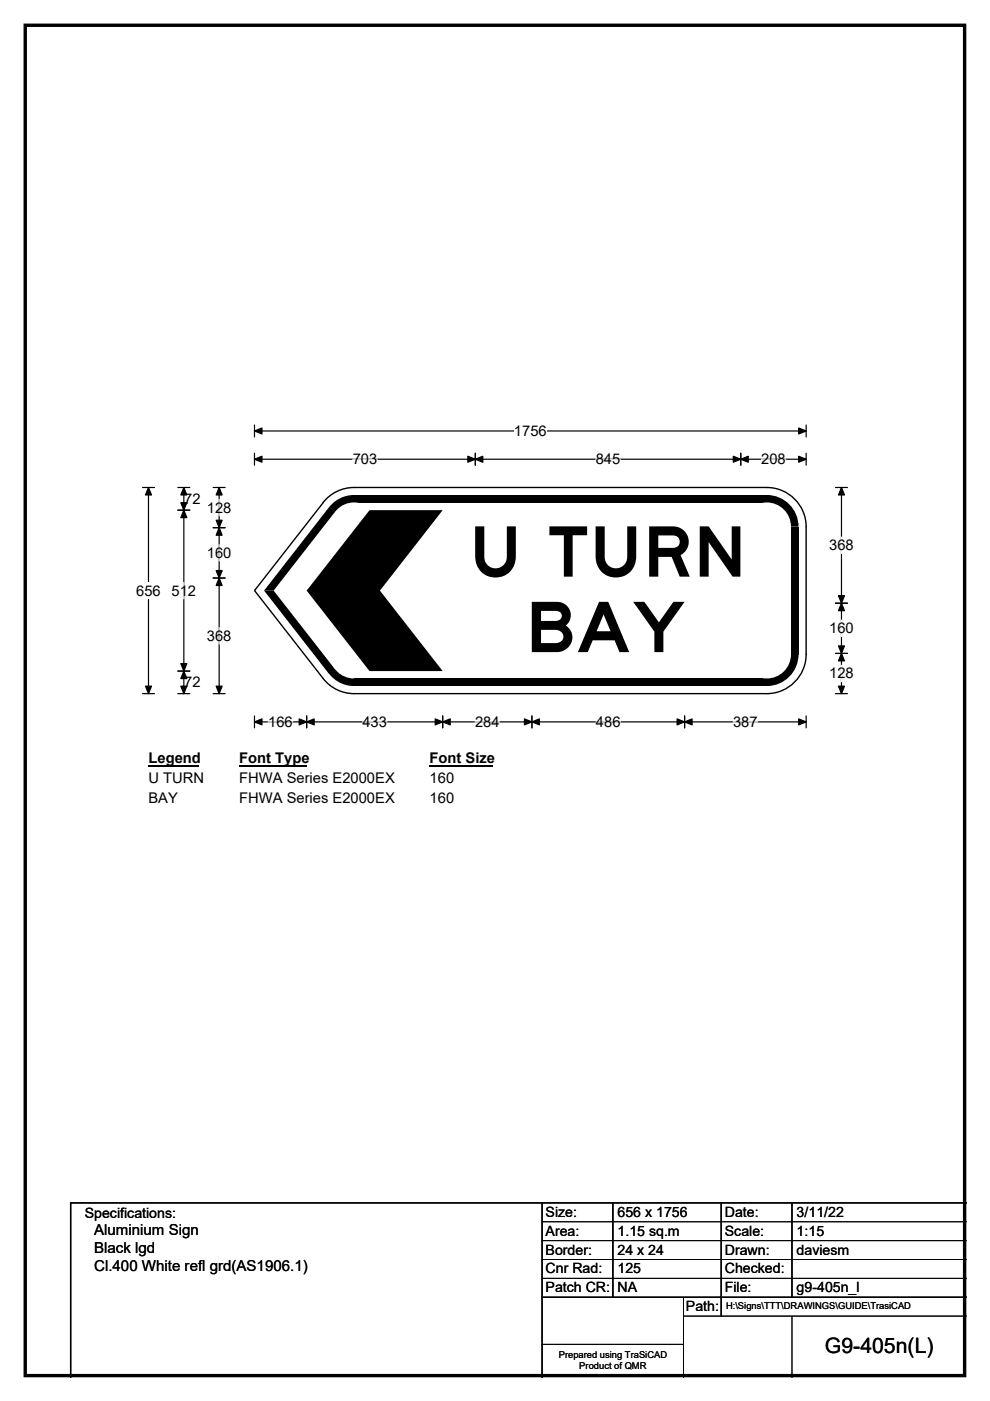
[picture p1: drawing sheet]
<svg xmlns="http://www.w3.org/2000/svg" width="210mm" height="297mm" viewBox="0 0 210 297" stroke-linecap="round" stroke-linejoin="round" font-family="sans-serif">
<path d="M5.4 5.4h199.2v286.3h-199.2z" fill="none" stroke="#000" stroke-width=".72"/>
<path d="M54 91.4h117M54 90.1v2.5M171 90.1v2.5" fill="none" stroke="#000" stroke-width=".25"/>
<path d="M54 91.4l1.6-.7v1.3zM169.4 90.7l1.6 .7-1.6 .6z" fill="#000" stroke="#000" stroke-width=".25"/>
<path d="M109 89.6h7v3.5h-7z" fill="#fff"/>
<g fill="none" stroke="#000" stroke-width=".25">
<path d="M54 97.4h117M54 96.1v2.5M100.8 96.1v2.5M157.1 96.1v2.5M171 96.1v2.5M30.2 103.4h2.6M31.5 103.4v43.7M30.2 147.1h2.6M54 151.8v2.5M54 153.1h117M65 151.8v2.5M93.9 151.8v2.5"/>
<path d="M112.8 151.8v2.5M145.2 151.8v2.5M171 151.8v2.5"/>
</g>
<g fill="#000" stroke="#000" stroke-width=".25">
<path d="M54 97.4l1.6-.7v1.3zM100.8 97.4l1.6-.7v1.3zM99.2 96.7l1.6 .7-1.6 .6zM155.5 96.7l1.6 .7-1.6 .6zM157.1 97.4l1.6-.7v1.3zM169.4 96.7l1.6 .7-1.6 .6zM31.5 103.4l.6 1.5h-1.2zM30.9 145.5h1.2l-.6 1.6zM54 153.1l1.6-.7v1.3zM65 153.1l1.6-.7v1.3zM63.5 152.4l1.5 .7-1.5 .6zM92.3 152.4l1.6 .7-1.6 .6z"/>
<path d="M93.9 153.1l1.6-.7v1.3zM111.2 152.4l1.6 .7-1.6 .6zM112.8 153.1l1.6-.7v1.3zM143.6 152.4l1.6 .7-1.6 .6zM145.2 153.1l1.6-.7v1.3zM169.4 152.4l1.6 .7-1.6 .6z"/>
</g>
<path d="M74.8 97.4h5.2M126.4 97.4h5.2M161.5 97.4h5.2M56.9 153.1h5.2M76.9 153.1h5.2M100.8 153.1h5.2M126.4 153.1h5.2M155.5 153.1h5.2" fill="none" stroke="#fff" stroke-width=".25"/>
<path d="M28.9 123.5h5.2v3.5h-5.2z" fill="#fff"/>
<g fill="none" stroke="#000" stroke-width=".25">
<path d="M37.7 108.2h2.6M37.7 103.4h2.6M39 103.4v43.7M45.2 103.4h2.6M45.2 111.9h2.6M46.5 103.4v43.7M177.2 103.4h2.5M178.5 103.4v43.7M45.2 122.6h2.6M177.2 127.9h2.5M177.2 138.5h2.5M37.7 142.3h2.6"/>
<path d="M37.7 147.1h2.6M45.2 147.1h2.6M177.2 147.1h2.5"/>
</g>
<g fill="#000" stroke="#000" stroke-width=".25">
<path d="M39 108.2l.6 1.5h-1.2zM39 103.4l.6 1.5h-1.2zM38.4 106.6h1.2l-.6 1.6zM46.5 111.9l.6 1.6h-1.3zM46.5 103.4l.6 1.5h-1.3zM45.8 110.3h1.3l-.6 1.6zM178.5 103.4l.6 1.5h-1.3zM45.8 121h1.3l-.6 1.6zM46.5 122.6l.6 1.5h-1.3zM178.5 127.9l.6 1.6h-1.3zM177.8 136.9h1.3l-.6 1.6zM177.8 126.3h1.3l-.6 1.6z"/>
<path d="M178.5 138.5l.6 1.6h-1.3zM38.4 140.7h1.2l-.6 1.6zM39 142.3l.6 1.6h-1.2zM38.4 145.5h1.2l-.6 1.6zM45.8 145.5h1.3l-.6 1.6zM177.8 145.5h1.3l-.6 1.6z"/>
</g>
<path d="M46.5 105.9v3.5M46.5 115.5v3.5M178.5 113.9v3.5M39 123.5v3.5M46.5 133.1v3.5M178.5 131.5v3.5M178.5 141.1v3.4" fill="none" stroke="#fff" stroke-width=".25"/>
<path d="M31.5 159h10.7v3.5h-10.7z" fill="#fff"/>
<path d="M31.5 162.3h10.7" fill="none" stroke="#000" stroke-width=".32"/>
<path d="M50.7 159h14.5v3.5h-14.5z" fill="#fff"/>
<path d="M50.7 162.3h14.5" fill="none" stroke="#000" stroke-width=".32"/>
<path d="M91.1 159h13.5v3.5h-13.5z" fill="#fff"/>
<path d="M91.1 162.3h13.5" fill="none" stroke="#000" stroke-width=".32"/>
<g fill="#fff">
<path d="M31.5 163.2h11.7v3.5h-11.7z"/>
<path d="M50.7 163.2h32.9v3.5h-32.9z"/>
<path d="M91.1 163.2h5.2v3.5h-5.2z"/>
<path d="M31.5 167.4h6.2v3.5h-6.2z"/>
<path d="M50.7 167.4h32.9v3.5h-32.9z"/>
<path d="M91.1 167.4h5.2v3.5h-5.2z"/>
</g>
<g fill="#fff">
<path d="M68.6 106.6l6.5-3.2h87.6l8.3 8.3v27l-8.3 8.4h-87.6l-6.5-3.2-14.5-18.5v-.4z" fill-rule="evenodd"/>
<circle cx="75.1" cy="111.7" r="8.3"/>
<circle cx="54.4" cy="125.2" r=".33"/>
<circle cx="75.1" cy="138.7" r="8.3"/>
<circle cx="162.6" cy="138.7" r="8.3"/>
<circle cx="162.6" cy="111.7" r="8.3"/>
</g>
<g fill="#000">
<path d="M75.1 105h87.6v1.6h-87.6z" fill-rule="evenodd"/>
<path d="M70.3 106.9a6.7 6.7 0 0 1 4.8-2v6.8l-5.3-4.2z" fill-rule="evenodd"/>
</g>
<circle cx="75.1" cy="111.7" r="5.1" fill="#fff"/>
<g fill="#000">
<path d="M69.8 107.5l1.3 1-13.1 16.7h-2zM56 125.2h2l13.1 16.7-1.3 1z"/>
<path d="M69.8 142.8l5.3-4.1v6.8a6.7 6.7 0 0 1-5.3-2.7z" fill-rule="evenodd"/>
</g>
<circle cx="75.1" cy="138.7" r="5.1" fill="#fff"/>
<g fill="#000">
<path d="M162.6 138.7l6.8-.1a6.7 6.7 0 0 1-6.8 6.9z" fill-rule="evenodd"/>
<path d="M75.1 143.9h87.6v1.6h-87.6z" fill-rule="evenodd"/>
</g>
<circle cx="162.6" cy="138.7" r="5.1" fill="#fff"/>
<g fill="#000">
<path d="M162.6 104.9a6.7 6.7 0 0 1 6.8 6.8h-6.8z" fill-rule="evenodd"/>
<path d="M167.8 111.7h1.6v27h-1.6z" fill-rule="evenodd"/>
</g>
<circle cx="162.6" cy="111.7" r="5.1" fill="#fff"/>
<path d="M75.1 103.4a8.3 8.3 0 0 0-6.6 3.1l-14.4 18.5M75.1 103.4h87.6M162.6 103.4a8.3 8.3 0 0 1 8.4 8.3v27M54.1 125v.4l14.5 18.5a8.3 8.3 0 0 0 6.5 3.2M171 138.7a8.4 8.4 0 0 1-8.4 8.4M75.1 147.1h87.6M115 255v37M130 255v20M153 255v24M168 255v20M205 255h-190v37M115 275h90" fill="none" stroke="#000" stroke-width=".3"/>
<path d="M78.4 108.2h15.5l-13.3 17 13.3 17.1h-15.5l-13.4-17.1z" fill-rule="evenodd" fill="#000"/>
<path d="M115 259h90M115 263h90M115 267h90M115 271h90M145 279h60M145 275v17M168 279v13M115 285h30" fill="none" stroke="#000" stroke-width=".21"/>
<g font-size="14.8">
<text x="99.4" y="122.3">U TURN</text>
<text x="111.4" y="138.3">BAY</text>
</g>
<text font-size="4.5" x="175" y="286.9">G9-405n(L)</text>
<g font-size="3.2">
<text x="20" y="261.9">Aluminium Sign</text>
<text x="20" y="265.7">Black lgd</text>
<text x="20" y="269.6">Cl.400 White refl grd(AS1906.1)</text>
</g>
<g font-size="3.1">
<text x="109" y="92.4">1756</text>
<text x="74.8" y="98.4">703</text>
<text x="126.4" y="98.4">845</text>
<text x="161.5" y="98.4">208</text>
<text x="39.1" y="106.8">72</text>
<text x="43.9" y="108.7">128</text>
<text x="43.9" y="118.3">160</text>
<text x="175.9" y="116.7">368</text>
<text x="28.9" y="126.3">656</text>
<text x="36.4" y="126.3">512</text>
<text x="43.9" y="135.8">368</text>
<text x="175.9" y="134.3">160</text>
<text x="175.9" y="143.8">128</text>
<text x="39.1" y="145.7">72</text>
<text x="56.9" y="154.1">166</text>
<text x="76.9" y="154.1">433</text>
<text x="100.8" y="154.1">284</text>
<text x="126.4" y="154.1">486</text>
<text x="155.5" y="154.1">387</text>
<text x="31.5" y="161.9">Legend</text>
<text x="50.7" y="161.9">Font Type</text>
<text x="91.1" y="161.9">Font Size</text>
<text x="31.5" y="166">U TURN</text>
<text x="50.7" y="166">FHWA Series E2000EX</text>
<text x="91.1" y="166">160</text>
<text x="31.5" y="170.2">BAY</text>
<text x="50.7" y="170.2">FHWA Series E2000EX</text>
<text x="91.1" y="170.2">160</text>
</g>
<g font-size="3">
<text x="115.7" y="258">Size:</text>
<text x="131" y="258">656 x 1756</text>
<text x="153.7" y="258">Date:</text>
<text x="169" y="258">3/11/22</text>
<text x="18" y="258.2">Specifications:</text>
<text x="115.7" y="262">Area:</text>
<text x="131" y="262">1.15 sq.m</text>
<text x="153.7" y="262">Scale:</text>
<text x="169" y="262">1:15</text>
<text x="115.7" y="266">Border:</text>
<text x="115.7" y="270">Cnr Rad:</text>
<text x="131" y="266">24 x 24</text>
<text x="131" y="270">125</text>
<text x="153.7" y="266">Drawn:</text>
<text x="153.7" y="270">Checked:</text>
<text x="169" y="266">daviesm</text>
<text x="115.7" y="274">Patch CR:</text>
<text x="131" y="274">NA</text>
<text x="153.7" y="274">File:</text>
<text x="169" y="274">g9-405n_l</text>
<text x="145.5" y="278">Path:</text>
</g>
<g font-size="2">
<text x="154" y="277.6">H:\Signs\TTT\DRAWINGS\GUIDE\TrasiCAD</text>
<text x="118.5" y="287.8">Prepared using TraSiCAD</text>
<text x="122.9" y="290.2">Product of QMR</text>
</g>
</svg>
